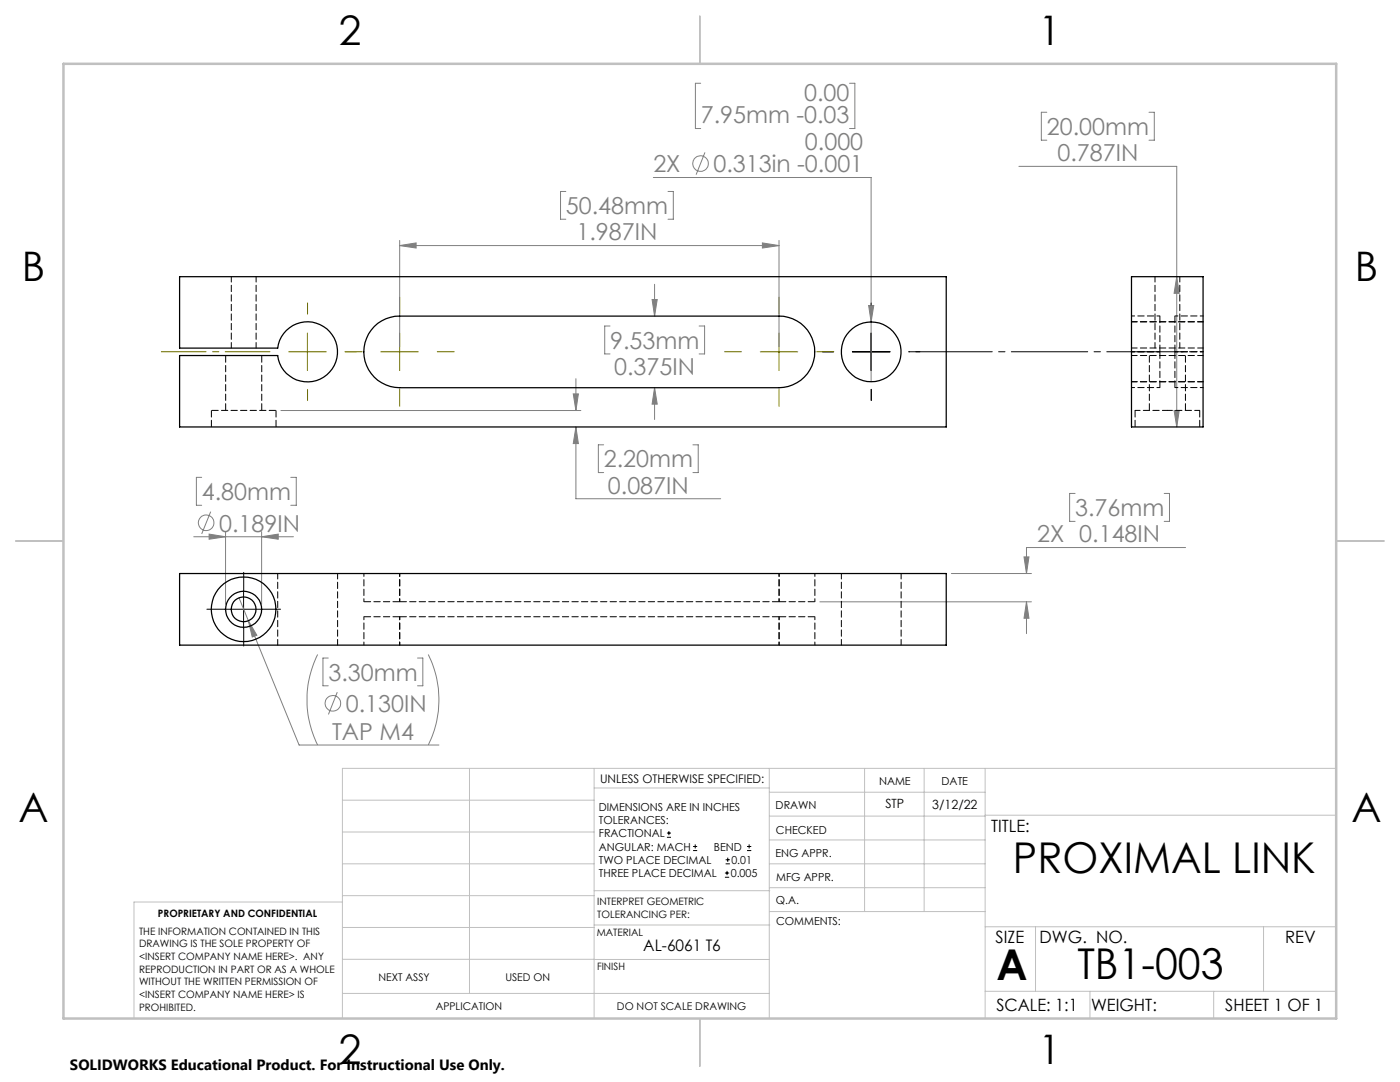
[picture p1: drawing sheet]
<svg xmlns="http://www.w3.org/2000/svg" width="279mm" height="216mm" viewBox="0 0 279 216" stroke-linecap="round" stroke-linejoin="round" font-family="sans-serif">
<g fill="none" stroke="#808080" stroke-width=".2">
<path d="M139.8 16.6h-1v9h1M169.5 16.6h1.1v9h-1.1M112.9 38.2h-1v5.5h1M130.4 35.4h43.4v40.8M133.3 38.2h1.1v5.5h-1.1M140.7 30.4l-1.8 4.5M203.3 33.2h31.5v52M208.9 22.4h-1.1v5.6h1.1M229.3 22.4h1.1v5.6h-1.1M79.8 49l3.2-.5v1zM79.8 48v21.2M79.8 49h75.7"/>
<path d="M130.1 59.8h1.1l-.6 3.3zM130.6 56.7v6.4M152.2 48.5l3.3 .5-3.3 .5zM155.5 48v21.2M234.8 55.2l.5 3.3h-1zM114.4 78.6h1l-.5 3.3zM114.9 75.6v6.3M121.7 65.1h-1v5.5h1M130.6 77.4l.6 3.2h-1.1zM130.6 77.4v6.3M139.5 65.1h1.1v5.5h-1.1M173.4 61h1l-.6 3.2z"/>
<path d="M40.3 95.2h-1.1v5.6h1.1M56.1 81.9h59.8M58 95.2h1.1v5.6h-1.1M114.9 85.2l.5 3.3h-1zM114.9 85.2v14.3h28.9M120.5 88.8h-1.1v5.5h1.1M138.3 88.8h1v5.5h-1M214.6 98.5h-1.1v5.5h1.1M232.3 98.5h1.1v5.5h-1.1M234.3 81.9h1l-.5 3.3zM38.7 107.1h19.9M41.7 106.6l3.3 .5-3.3 .5z"/>
<path d="M42.1 102.1l-1.8 4.4M45 106.1v14.5M47.7 119.3l12 29.4h27.9M52.2 107.1l3.3-.5v1zM52.2 106.1v14.5M189.9 114.4h15.9M204.4 111.1h1l-.5 3.3zM236.6 109.3h-31.7v5.1M49.6 123.9l1.7 2.9-1 .3zM63.4 130.6a20.3 20.3 0 0 0 0 18.1M65.5 131.3h-1v5.5h1M67.3 138.1l-1.8 4.5"/>
<path d="M83.3 131.3h1.1v5.5h-1.1M85.5 130.6a20.3 20.3 0 0 1 0 18.1M163.6 120.1h42.2M204.9 120.1l.5 3.3h-1zM204.9 120.1v6.3"/>
<circle cx="139.8" cy="32.6" r="1.56"/>
<circle cx="41.1" cy="104.3" r="1.55"/>
<circle cx="66.4" cy="140.3" r="1.56"/>
</g>
<g fill="none" stroke="#000" stroke-width=".2">
<path d="M170.1 70.2h7.5M173.8 66.5v7.4M48.6 117.8v7.5M44.9 121.6h7.5M133.1 167.1h.8M133.1 166.2h.8M133.5 165.8v.9M138.3 169.7h.8M138.3 168.9h.8M138.7 168.5v.8M144.7 175h.8M144.7 174.2h.8"/>
<path d="M144.8 172.4h.9M144.8 171.6h.9M145.1 173.8v.8M145.2 171.1v.9M149.1 169.7h.8M149.1 168.9h.8M149.5 168.5v.8"/>
</g>
<path d="M166.4 70.2h-2.2M173.9 62.7v-2.2M173.9 77.7v2.2M181.4 70.2h2.2M48.6 117.8v-3.6M44.9 121.6h-3.6M48.6 125.3v3.6M52.4 121.6h3.6" fill="none" stroke="#000" stroke-width=".2" stroke-dasharray="15.2 1.3 1.3 1.3"/>
<path d="M181.4 70.2h56.1" fill="none" stroke="#000" stroke-width=".2" stroke-dasharray="15.2 1.3 1.3 1.3" stroke-dashoffset="-1.4"/>
<path d="M61.4 62.7v-2.3M61.4 77.7v2.2M68.9 70.2h2.2M72.3 70.2h-3.4M79.8 62.7v-3.4M79.8 77.7v3.4M87.3 70.2h3.4M148 70.2h-3.4M155.5 62.7v-3.4M155.5 77.7v3.4M163 70.2h3.4" fill="none" stroke="#808000" stroke-width=".2" stroke-dasharray="15.2 1.3 1.3 1.3"/>
<path d="M53.9 70.2h-21.7" fill="none" stroke="#808000" stroke-width=".2" stroke-dasharray="15.2 1.3 1.3 1.3" stroke-dashoffset="6.3"/>
<path d="M57.6 70.2h7.5M61.3 66.5v7.4M76 70.2h7.5M79.8 66.5v7.4M151.7 70.2h7.5M155.5 66.5v7.4" fill="none" stroke="#808000" stroke-width=".2"/>
<g fill="none" stroke="#c0c0c0" stroke-width=".2">
<path d="M68.3 159.7h50.3M93.7 153.3v44.9M118.6 153.3v49.9M118.6 157.2h34.9M153.5 153.3v49.9M153.5 158.1h43.1M172.5 153.3v28.6M184.4 153.3v28.6M196.6 153.3v49.9M266.7 153.3h-198.4v49.9M68.3 178.7h50.3M68.3 172.4h50.3"/>
<path d="M68.3 166h50.3M68.3 180h-41.6v23.2M118.6 177.7h35M153.5 167.6h43.1M153.5 162.8h43.1M153.5 172.4h43.1M153.5 177.1h43.1M196.6 162.7h70.1M68.3 198.2h85.2M68.3 191.4l85.2 .1M68.3 185.1h50.3M118.6 184.6h35"/>
<path d="M153.6 181.9h43M196.6 197.8h70.1M196.6 184.9h70.1M206.7 184.9v12.9M217.5 197.8v5.4M242.2 197.8v5.4M252.2 184.9v12.9"/>
</g>
<path d="M139.7 3.2v9.5M3.1 107.9h9.6M266.7 107.9h9.5M139.7 203.2v9.6" fill="none" stroke="#c0c0c0" stroke-width=".25"/>
<path d="M12.7 12.7h254v190.5h-254z" fill="none" stroke="#c0c0c0" stroke-width=".5"/>
<path d="M173.4 61l.4 3.2 .6-3.2zM130.1 59.8h1.1l-.6 3.3zM130.6 77.4l.6 3.2h-1.1zM79.8 49l3.2-.5v1zM152.2 48.5l3.3 .5-3.3 .5zM114.4 78.6h1l-.5 3.3zM114.9 85.2l.5 3.3h-1zM234.8 55.2l.5 3.3h-1zM234.3 81.9h1l-.5 3.3zM204.9 120.1l.5 3.3h-1zM204.4 111.1h1l-.5 3.3zM41.7 106.6l3.3 .5-3.3 .5zM52.2 107.1l3.3-.5v1zM49.6 123.9l.7 3.2 1-.3z" fill="#808080"/>
<g fill="none" stroke="#000" stroke-width=".25">
<path d="M35.8 55.2h153v30h-153v-14.3h19.6a6 6 0 0 0 9.2 4.4 6 6 0 0 0 0-10.2 6 6 0 0 0-9.2 4.4h-19.6zM225.8 55.2h14.3v30h-14.3zM74.7 65.2a7.1 7.1 0 0 1 5.1-2.1h75.7a7.1 7.1 0 0 1 7.1 7.1 7.1 7.1 0 0 1-7.1 7.2h-75.7a7.2 7.2 0 0 1-6.6-4.4 7.2 7.2 0 0 1 1.5-7.8zM35.8 114.4h153v14.3h-153z"/>
<circle cx="173.8" cy="70.2" r="6"/>
<circle cx="48.6" cy="121.6" r="3.6"/>
<circle cx="48.6" cy="121.6" r="2.47"/>
<circle cx="48.6" cy="121.6" r="6.5"/>
</g>
<g fill="none" stroke="#000" stroke-width=".2" stroke-dasharray="1.3 .6" stroke-dashoffset="-.1">
<path d="M45 70.9v11M229.4 70.9v11M231.5 77.3v-7.1M231.5 70.2v-7.2M234.5 63v7.2M234.5 70.2v7.1M42.2 81.9v3.3M52.2 81.9v-11M55.1 81.9h-12.9M55.1 85.2v-3.3M226.5 81.9v3.3M236.6 81.9v-11"/>
<path d="M239.4 85.2v-3.3M72.6 120.1h7.2M79.8 120.1h75.7M79.8 123.1h-7.2M79.8 123.1h75.7M155.5 120.1h7.1M162.6 123.1h-7.1"/>
</g>
<path d="M46.2 55.2v14.2M230.5 55.2v14.2M51.1 69.4v-14.2M225.8 69.4h14.3M225.8 76.2h14.3M235.5 69.4v-14.2M240.1 70.9h-14.3M240.1 64.2h-14.3M167.9 114.4v14.3M55.4 128.7v-14.3M67.4 128.7v-14.3M179.8 128.7v-14.3" fill="none" stroke="#000" stroke-width=".2" stroke-dasharray="1.3 .6" stroke-dashoffset=".2"/>
<g fill="none" stroke="#000" stroke-width=".2" stroke-dasharray="1.3 .6" stroke-dashoffset=".7">
<path d="M225.8 77.3h5.7M225.8 70.2h5.7M231.5 63h-5.7M231.5 70.2h-5.7M234.5 70.2h5.6M234.5 77.3h5.6M240.1 63h-5.6M240.1 70.2h-5.6M79.8 114.4v5.7M155.5 114.4v5.7M162.6 114.4v5.7M72.6 120.1v-5.7"/>
<path d="M72.6 128.7v-5.6M79.8 120.1v-5.7M79.8 128.7v-5.6M79.8 123.1v5.6M155.5 123.1v5.6M155.5 128.7v-5.6M155.5 120.1v-5.7M162.6 123.1v5.6"/>
</g>
<path d="M233 81.9h-6.5M239.4 81.9h-6.4" fill="none" stroke="#000" stroke-width=".2" stroke-dasharray="1.3 .6" stroke-dashoffset=".3"/>
<g font-size="8.5">
<text x="202.2" y="174.2">PROXIMAL LINK</text>
<text x="198.9" y="195.5">A</text>
<text x="215" y="195.4">TB1-003</text>
</g>
<g font-size="8.1">
<text x="67.6" y="8.9">2</text>
<text x="207.3" y="8.9">1</text>
<text x="4.4" y="56.2">B</text>
<text x="270.4" y="56.2">B</text>
<text x="3.7" y="164.1">A</text>
<text x="269.7" y="164.1">A</text>
<text x="67.6" y="212.4">2</text>
<text x="207.3" y="212.4">1</text>
</g>
<g font-size="4.7" fill="#808080">
<text x="160.5" y="20.1">0.00</text>
<text x="139.9" y="24.6">7.95mm -0.03</text>
<text x="160.6" y="29.9">0.000</text>
<text x="208.9" y="26.9">20.00mm</text>
<text x="130.4" y="34.3">2X</text>
<text x="142.4" y="34.4">0.313in -0.001</text>
<text x="211" y="32.2">0.787IN</text>
<text x="112.9" y="42.7">50.48mm</text>
<text x="115.1" y="48">1.987IN</text>
<text x="121.8" y="69.6">9.53mm</text>
<text x="122.6" y="74.8">0.375IN</text>
<text x="120.5" y="93.3">2.20mm</text>
<text x="40.3" y="99.8">4.80mm</text>
<text x="121.3" y="98.5">0.087IN</text>
<text x="43.7" y="106.1">0.189IN</text>
<text x="214.6" y="103">3.76mm</text>
<text x="207" y="108.2">2X 0.148IN</text>
<text x="65.5" y="135.8">3.30mm</text>
<text x="69" y="142.1">0.130IN</text>
<text x="66.3" y="147.6">TAP M4</text>
</g>
<g font-size="3.4">
<text x="197.8" y="166">TITLE:</text>
<text x="198.7" y="188.1">SIZE</text>
<text x="207.5" y="188.1">DWG. NO.</text>
<text x="256.5" y="188.2">REV</text>
<text x="198.8" y="201.7">SCALE: 1:1</text>
<text x="217.7" y="201.8">WEIGHT:</text>
<text x="244.5" y="201.7">SHEET 1 OF 1</text>
</g>
<text font-size="3.2" x="128.4" y="189.8">AL-6061 T6</text>
<text font-size="3" x="14" y="213.5">SOLIDWORKS Educational Product. For Instructional Use Only.</text>
<g font-size="2.5">
<text x="176.7" y="161.3">STP</text>
<text x="186.1" y="161.4">3/12/22</text>
</g>
<text font-size="2.4" x="119.8" y="156.2">UNLESS OTHERWISE SPECIFIED:</text>
<g font-size="2.2">
<text x="119.5" y="161.8">DIMENSIONS ARE IN INCHES</text>
<text x="154.8" y="161.4">DRAWN</text>
<text x="175.4" y="156.6">NAME</text>
<text x="187.9" y="156.7">DATE</text>
<text x="119.5" y="164.4">TOLERANCES:</text>
<text x="119.5" y="167.1">FRACTIONAL</text>
<text x="154.9" y="166.3">CHECKED</text>
<text x="119.5" y="169.7">ANGULAR: MACH</text>
<text x="119.5" y="172.4">TWO PLACE DECIMAL</text>
<text x="142.5" y="169.7">BEND</text>
<text x="146" y="172.4">0.01</text>
<text x="154.8" y="171">ENG APPR.</text>
<text x="119.5" y="175">THREE PLACE DECIMAL</text>
<text x="145.8" y="175">0.005</text>
<text x="154.9" y="175.7">MFG APPR.</text>
<text x="154.9" y="180.4">Q.A.</text>
<text x="154.9" y="184.6">COMMENTS:</text>
</g>
<g font-size="2.1">
<text x="75.5" y="195.7">NEXT ASSY</text>
<text x="100.9" y="195.7">USED ON</text>
<text x="86.9" y="201.5">APPLICATION</text>
<text x="123.1" y="201.6">DO NOT SCALE DRAWING</text>
</g>
<g font-size="2">
<text x="31.5" y="182.9">PROPRIETARY AND CONFIDENTIAL</text>
<text x="119.2" y="180.6">INTERPRET GEOMETRIC</text>
<text x="119.2" y="183.1">TOLERANCING PER:</text>
<text x="27.8" y="186.5">THE INFORMATION CONTAINED IN THIS</text>
<text x="27.8" y="189">DRAWING IS THE SOLE PROPERTY OF</text>
<text x="27.8" y="191.6">&lt;INSERT COMPANY NAME HERE&gt;. ANY</text>
<text x="119.1" y="186.7">MATERIAL</text>
<text x="27.8" y="194.1">REPRODUCTION IN PART OR AS A WHOLE</text>
<text x="27.8" y="196.6">WITHOUT THE WRITTEN PERMISSION OF</text>
<text x="119.1" y="193.5">FINISH</text>
<text x="27.8" y="199.1">&lt;INSERT COMPANY NAME HERE&gt; IS</text>
<text x="27.8" y="201.7">PROHIBITED.</text>
</g>
</svg>
